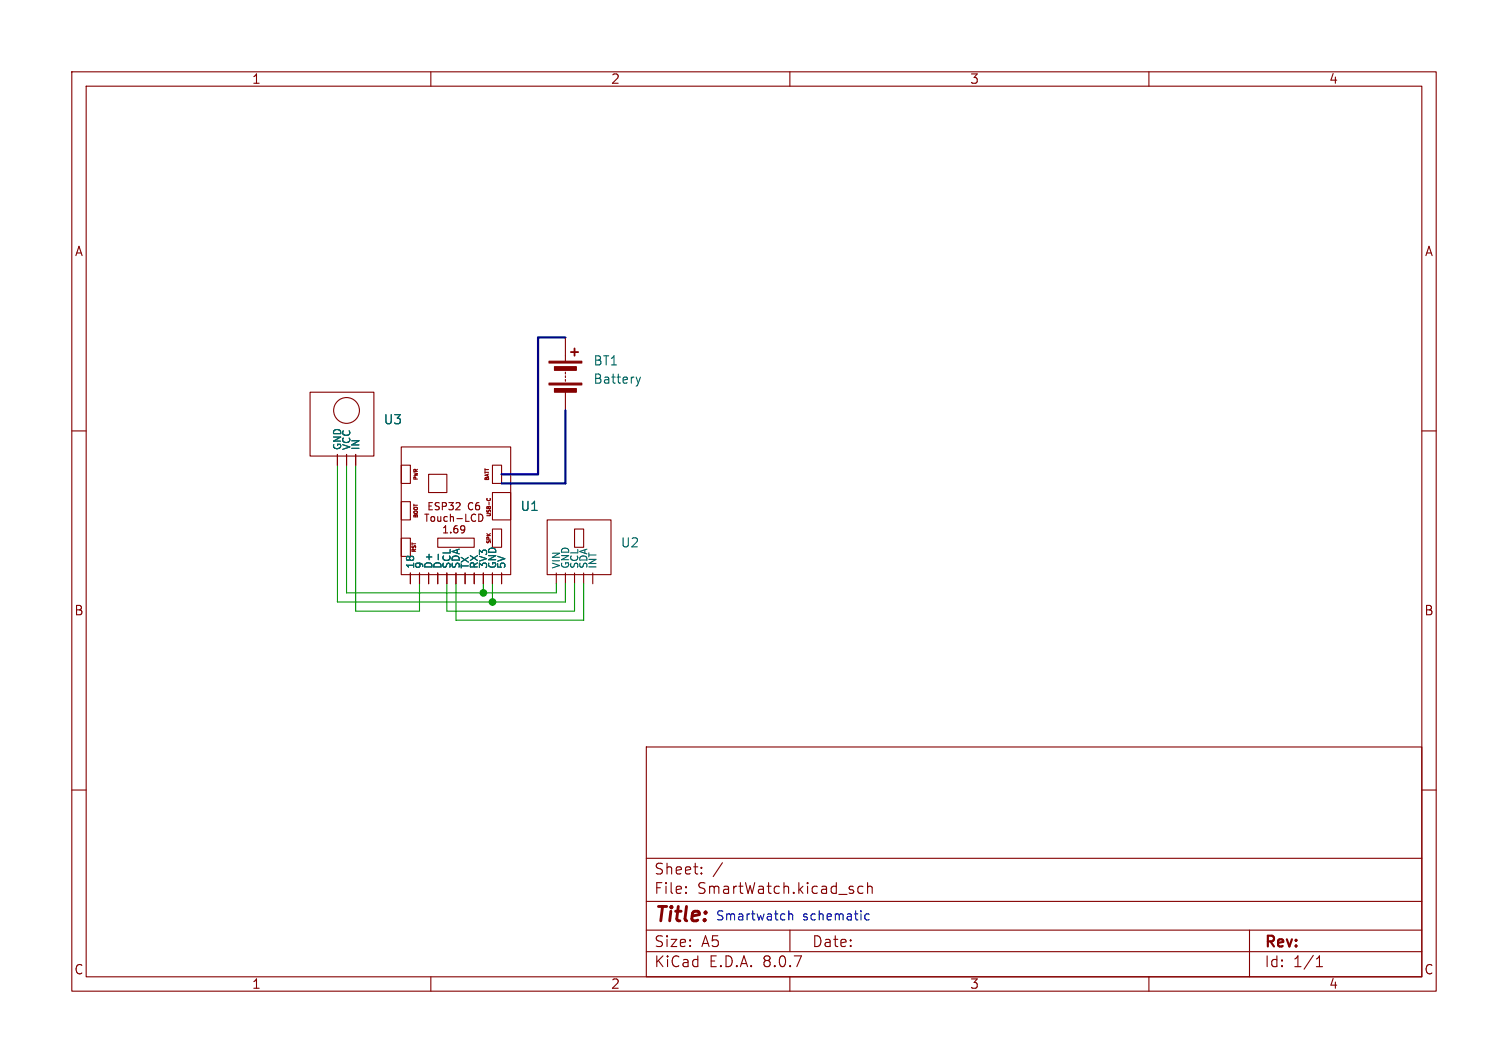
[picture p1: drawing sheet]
<svg xmlns="http://www.w3.org/2000/svg" width="210mm" height="148mm" viewBox="0 0 210 148" stroke-linecap="round" stroke-linejoin="round" font-family="sans-serif">
<g fill="none" stroke="#840000" stroke-width=".15">
<path d="M10 10h190v128h-190zM12 12h186v124h-186zM60 10v2M110 10v2M160 10v2M43.2 54.6h8.9v8.9h-8.9zM78.7 47v3.3M78.7 51.8v.3M78.7 52.3v.3M78.7 52.8v.3M78.7 54.6v2.6M10 60h2"/>
<path d="M47 63.3v1.5M48.3 63.3v1.5M49.5 63.3v1.5M55.9 74.9h1.2v2.6h-1.2zM55.9 69.9h1.2v2.5h-1.2zM55.9 64.8h1.2v2.5h-1.2zM55.9 62.2h15.2v17.8h-15.2zM57.1 79.8v1.5M57.6 65.8l.5 .1M57.7 66.5l-.1 .2h.5M57.7 65.4l-.1 .2h.5M58.1 66.1l-.5 .2"/>
<path d="M58.4 79.8v1.5M59.2 71.6h.5M59.4 71.6v1M59.7 66h2.5v2.6h-2.5zM59.7 79.8v1.5M59.7 70.5h.4M60.1 72l.1-.1 .3 .1v.4l-.1 .1-.2 .1-.1-.1zM60.2 70h-.5v1h.5M61 74.9h5v1.3h-5zM61 79.8v1.5M61 71.9v.6l.2 .1 .2-.1M61.2 70h-.4l-.1 .1v.3l.4 .2 .1 .2-.2 .2-.4-.1"/>
<path d="M61.4 71.9v.7M61.6 70.5h.5l.1-.2-.1-.2-.5-.1v1M61.8 74.2h.5M61.8 73.5l.3-.3v1M62.2 79.8v1.5M62.3 72l-.3-.1-.2 .2 .1 .4h.4M62.5 70h.6l-.3 .4 .3 .1v.4l-.2 .1-.4-.1M62.7 72l.2-.1 .2 .1 .1 .6M62.7 71.6v1M62.8 74.1v.1M63.5 79.8v1.5M63.5 70.1l.4-.1 .2 .3-.6 .7h.6"/>
<path d="M63.6 72.2h.8M63.7 73.2h-.3a.67 .67 0 0 0 0 1l.3-.1 .1-.3-.2-.2h-.2l-.2 .2M64.7 73.6l-.2 .2h-.3v-.2v-.4h.3l.2 .1a.66 .66 0 0 1-.3 .9h-.2M64.8 79.8v1.5M64.9 71.6v1h.4M65.8 70.1a.47 .47 0 0 0-.6 .3 .47 .47 0 0 0 .5 .6l.1-.1M66 79.8v1.5M66.2 71.7a.47 .47 0 0 0-.6 .3 .47 .47 0 0 0 .5 .6l.1-.1M66.7 71.6a.51 .51 0 0 1 .6 .5 .51 .51 0 0 1-.6 .5zM66.7 70h-.3a.67 .67 0 0 0 0 1l.3-.1 .1-.3-.2-.2h-.2l-.2 .2M67.3 79.8v1.5M67.5 65.2v.3"/>
<path d="M67.5 65.6v.3M67.5 65.8h.5M67.5 65.4h.5M67.6 66.6l-.1 .2h.5M67.8 69.4a.22 .22 0 0 0 .2 .3 .22 .22 0 0 0 .2-.3M68 66l-.5 .2 .5 .1M68.6 73.7h1.2v2.5h-1.2zM68.6 68.6h2.5v3.8h-2.5zM68.6 64.8h1.2v2.5h-1.2zM68.6 79.8v1.5M69.8 79.8v1.5M76.2 72.4h8.9v7.6h-8.9z"/>
<path d="M77.5 79.8v1.5M78.7 79.8v1.5M80 73.7h1.3v2.5h-1.3zM80 79.8v1.5M81.3 79.8v1.5M82.5 79.8v1.5M198 60h2M10 110h2M90 104h108v32h-108zM90 119.5h108M198 110h2M60 136v2"/>
<path d="M90 132.5h108M90 129.5h108M90 125.5h108M95.5 124.2l.1 .1-.1 .1M95.5 124.2v.1v.1M95.5 123.5v.1M95.5 124.2v.2M95.5 123.5h.1l-.1 .1M97.7 121.5l.1 .1-.1 .1M97.7 121.5l-.1 .1 .1 .1M97.7 120.8v.1M97.7 121.5v.2"/>
<path d="M97.7 120.8h.1l-.1 .1M97.7 120.8h-.1l.1 .1M100.6 120.1l-1.3 1.9M110 136v2M110 129.5v3M120.2 123.5l-.4-.1-.3 .3v.4l.1 .2 .2 .1 .4-.1M120.8 123.5a.37 .37 0 0 1 .7 .1v.8M120.8 122.9v1.5M160 136v2M174 129.5v6.5M183.3 134.6h.9M183.3 133.5l.5-.4v1.5"/>
<circle cx="48.3" cy="57.2" r="1.8"/>
</g>
<path d="M88.6 52.5l.3 .8M88.9 53.3l-.2 .4M89.2 52.5l-.3 .8M61 77.2v.7" fill="none" stroke="#006464" stroke-width=".15"/>
<g fill="#840000" stroke="#840000" stroke-width=".15">
<path d="M76.5 53.3h4.5v.3h-4.5z"/>
<path d="M76.5 50.3h4.5v.2h-4.5z"/>
<path d="M77.2 54.1h3.1v.5h-3.1z"/>
<path d="M77.2 51.1h3.1v.5h-3.1z"/>
</g>
<path d="M79.5 49h1M80 48.5v1" fill="none" stroke="#840000" stroke-width=".25"/>
<path d="M109.9 126.8v1.3M109.9 127.4l.1-.2 .3 .1 .1 .8M121 127.3l-.3-.1-.3 .3v.3l.2 .2h.4" fill="none" stroke="#0000c2" stroke-width=".15"/>
<path d="M78.7 47h-3.8v19h-5.1M78.7 57.2v10.1h-8.9" fill="none" stroke="#000084" stroke-width=".3"/>
<path d="M47 64.8v19h31.7v-2.5M48.3 64.8v17.8h29.2v-1.3M49.5 64.8v20.3h8.9v-3.8M62.2 81.3v3.8h17.8v-3.8M63.5 81.3v5.1h17.8v-5.1M67.3 81.3v1.3M68.6 81.3v2.5" fill="none" stroke="#009600" stroke-width=".15"/>
<g fill="#009600" stroke="#009600" stroke-width=".15">
<circle cx="68.6" cy="83.8" r=".46"/>
<circle cx="67.3" cy="82.6" r=".46"/>
</g>
<text font-size="2.8" fill="#840000" x="91" y="128.9">Title:</text>
<g font-size="2.1" fill="#840000">
<text x="91" y="124.7">File:</text>
<text x="91" y="122">Sheet:</text>
<text x="97.1" y="124.7">SmartWatch.kicad_sch</text>
<text x="91" y="134.9">KiCad</text>
<text x="91" y="132.1">Size:</text>
<text x="97.7" y="132.1">A5</text>
<text x="98.7" y="134.9">E.D.A.</text>
<text x="106.3" y="134.9">8.0.7</text>
<text x="113" y="132.1">Date:</text>
<text x="176" y="132.3">Rev:</text>
<text x="176" y="134.9">Id:</text>
<text x="180.1" y="134.9">1/1</text>
</g>
<g font-size="1.8" fill="#840000">
<text x="35" y="11.9">1</text>
<text x="85" y="11.9">2</text>
<text x="135" y="11.9">3</text>
<text x="185" y="11.9">4</text>
<text x="10.3" y="35.9">A</text>
<text x="198.4" y="35.9">A</text>
<text x="10.3" y="85.9">B</text>
<text x="198.3" y="85.9">B</text>
<text x="10.3" y="135.9">C</text>
<text x="35" y="137.9">1</text>
<text x="85" y="137.9">2</text>
<text x="135" y="137.9">3</text>
<text x="185" y="137.9">4</text>
<text x="198.3" y="135.9">C</text>
</g>
<g font-size="1.8" fill="#006464">
<text x="82.6" y="51.1">BT1</text>
<text x="82.6" y="53.6">Battery</text>
<text x="53.3" y="59.3">U3</text>
<text x="72.4" y="71.3">U1</text>
<text x="86.4" y="76.4">U2</text>
</g>
<g font-size="1.8" fill="#0000c2">
<text x="99.6" y="128.4">Smartwatch</text>
<text x="111.8" y="128.4">schematic</text>
</g>
<g font-size="1.4" fill="#006464">
<text x="47.7" y="62.8" transform="rotate(-90 47.7 62.8)">GND</text>
<text x="49" y="62.8" transform="rotate(-90 49 62.8)">VCC</text>
<text x="50.3" y="62.8" transform="rotate(-90 50.3 62.8)">IN</text>
<text x="57.9" y="79.3" transform="rotate(-90 57.9 79.3)">18</text>
<text x="59.1" y="79.3" transform="rotate(-90 59.1 79.3)">9</text>
<text x="60.4" y="79.3" transform="rotate(-90 60.4 79.3)">D+</text>
<text x="61.7" y="79.3" transform="rotate(-90 61.7 79.3)">D-</text>
<text x="63" y="79.3" transform="rotate(-90 63 79.3)">SCL</text>
<text x="64.2" y="79.3" transform="rotate(-90 64.2 79.3)">SDA</text>
<text x="65.5" y="79.3" transform="rotate(-90 65.5 79.3)">TX</text>
<text x="66.8" y="79.3" transform="rotate(-90 66.8 79.3)">RX</text>
<text x="68" y="79.3" transform="rotate(-90 68 79.3)">3V3</text>
<text x="69.3" y="79.3" transform="rotate(-90 69.3 79.3)">GND</text>
<text x="70.6" y="79.3" transform="rotate(-90 70.6 79.3)">5V</text>
<text x="78.2" y="79.3" transform="rotate(-90 78.2 79.3)">VIN</text>
<text x="79.5" y="79.3" transform="rotate(-90 79.5 79.3)">GND</text>
<text x="80.7" y="79.3" transform="rotate(-90 80.7 79.3)">SCL</text>
<text x="82" y="79.3" transform="rotate(-90 82 79.3)">SDA</text>
<text x="83.3" y="79.3" transform="rotate(-90 83.3 79.3)">INT</text>
</g>
<g font-size=".7" fill="#840000">
<text x="58.4" y="67" transform="rotate(-90 58.4 67)">PWR</text>
<text x="68.3" y="67.1" transform="rotate(-90 68.3 67.1)">BATT</text>
<text x="58.1" y="77.1" transform="rotate(-90 58.1 77.1)">RST</text>
<text x="58.4" y="72.3" transform="rotate(-90 58.4 72.3)">BOOT</text>
<text x="68.6" y="75.8" transform="rotate(-90 68.6 75.8)">SPK</text>
<text x="68.6" y="72.1" transform="rotate(-90 68.6 72.1)">USB-C</text>
</g>
</svg>
